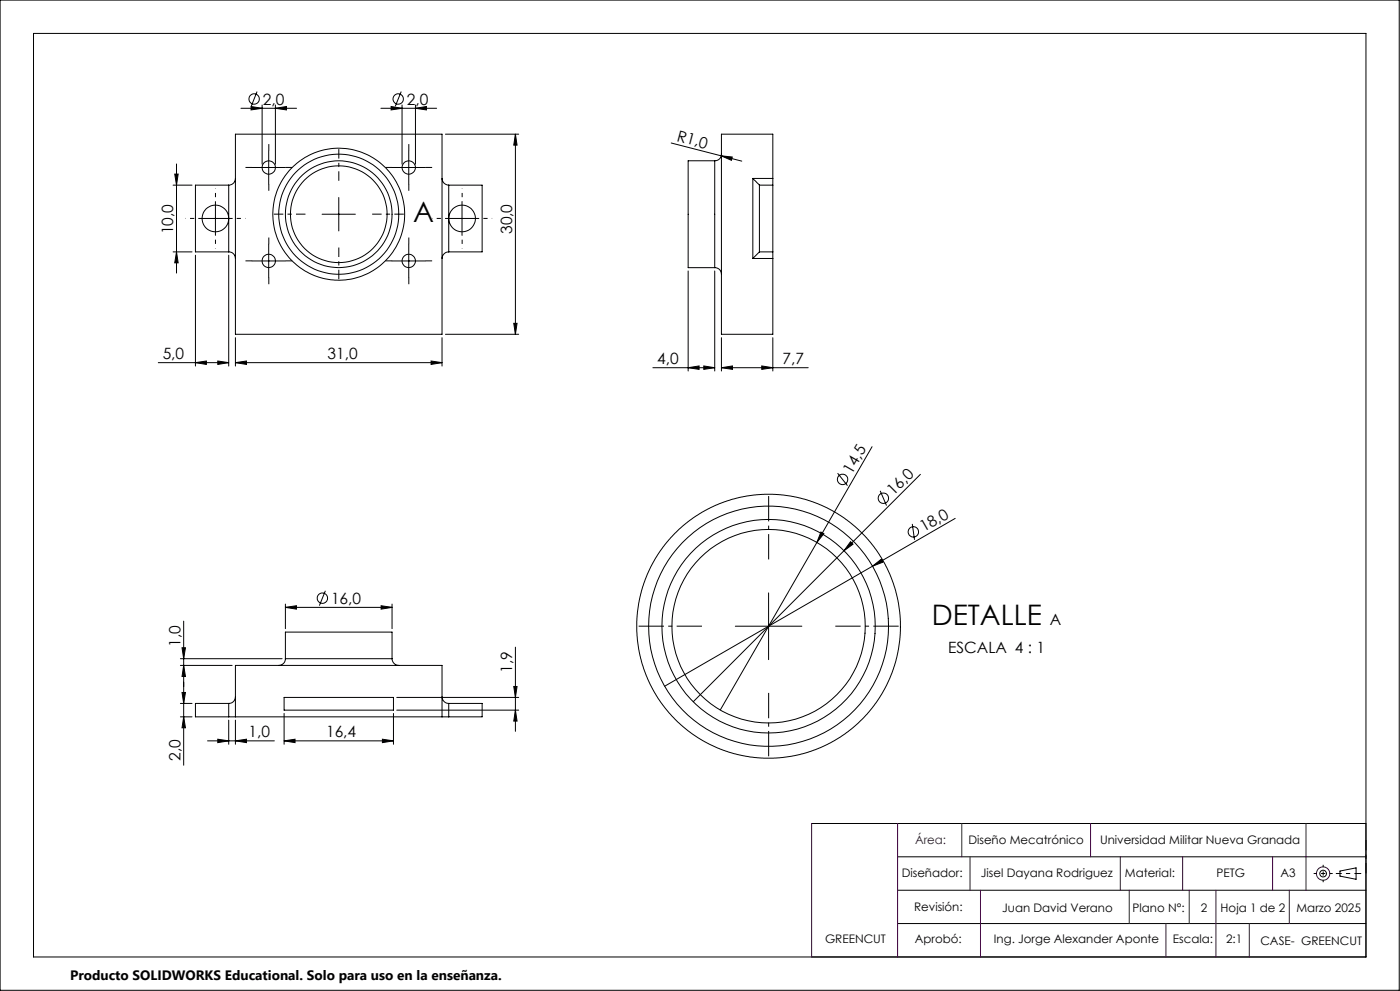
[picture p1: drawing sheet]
<svg xmlns="http://www.w3.org/2000/svg" width="420mm" height="297mm" viewBox="0 0 420 297" stroke-linecap="round" stroke-linejoin="round" font-family="sans-serif">
<g fill="none" stroke="#000" stroke-width=".3">
<path d="M0 0h419.8v296.8h-419.8zM10.1 10h399.7v276.8h-399.7zM72.3 32.5h16.7M75.3 31.9l3.3 .6-3.3 .4zM77.1 27.4l-1.7 4.5M78.6 31.5v17.7M82.6 32.5l3.3-.6v1zM82.6 31.5v17.7M114.3 32.5h16.7M117.3 31.9l3.3 .6-3.3 .4zM120.4 27.4l-1.8 4.5M120.6 31.5v17.7"/>
<path d="M124.6 32.5l3.3-.6v1zM124.6 31.5v17.7M51.9 55.5h5.7M52.4 52.2h1l-.4 3.3zM53 49.1v32.7M68.6 55.5v20M68.6 55.5h-10v20h10M70.6 53.5a1.97 1.97 0 0 1-2 2M70.6 40.2h62v60h-62zM75.6 50.2h10M80.6 45.2v10M101.6 59.2v10"/>
<path d="M117.6 50.2h10M122.6 45.2v10M132.6 53.5a2.03 2.03 0 0 0 2 2M133.6 40.2h22M134.6 55.5v20M134.6 55.5h10v20h-10M154.6 40.2l.5 3.3h-1zM154.6 40.2v60M201.4 42.9l21.1 5.4M214.4 48.2h-8v32h8M214.4 48.2v32M216.4 46.7l3.3 .4-.3 .9z"/>
<path d="M216.4 46.2a1.93 1.93 0 0 1-2 2M225.8 53.5l2 2M225.8 53.5h6M225.8 53.5v24M227.8 55.5h4M227.8 55.5v20M231.8 53.5v2M231.8 53.5v-13.3h-15.4v60h15.4v-22.7M231.8 55.5v20M51.9 75.5h5.7M53 75.5l.4 3.3h-1zM58.6 76.5v33.2"/>
<path d="M59.6 65.5h10M64.6 60.5v10M68.6 75.5a1.97 1.97 0 0 1 2 2M68.6 76.5v33.2M75.6 78.2h10M80.6 73.2v10M96.6 64.2h10M117.6 78.2h10M122.6 73.2v10M133.6 65.5h10M134.6 75.5a2.02 2.02 0 0 0-2 2M138.6 60.5v10"/>
<path d="M225.8 77.5h6M227.8 75.5l-2 2M227.8 75.5h4M231.8 75.5v2M154.1 96.9h1l-.5 3.3zM206.4 81.2v30M214.4 80.2a1.93 1.93 0 0 1 2 2M214.4 81.2v30M47.5 108.7h21.1M58.6 108.7l3.3-.5v1zM65.3 108.2l3.3 .5-3.3 .5zM70.6 108.7l3.3-.5v1z"/>
<path d="M70.6 101.2v8.5M70.6 108.7h62M129.3 108.2l3.3 .5-3.3 .5zM132.6 101.2v8.5M133.6 100.2h22M195.9 110.2h18.5M206.4 110.2l3.3-.5v1zM211.1 109.7l3.3 .5-3.3 .5zM216.4 110.2l3.3-.5v1zM216.4 101.2v10M216.4 110.2h26.1M228.5 109.7l3.3 .5-3.3 .5z"/>
<path d="M231.8 101.2v10M261.6 133.9l-16.5 28.7M246.3 159.5l.9 .4-2.1 2.7zM251.3 141.8l2.9 3.8M264.1 147.1l1.9 4.4M273.7 157l.7 4.8M276.1 142.2l-68.1 68.1M286.6 155.4l-24.8 14.3M97.6 177.1l-1.8 4.4M230.6 177.7v20M245.1 162.6l-29 50.2M255.2 162.3l.7 .8-2.7 2z"/>
<path d="M261.8 169.7l2.6-2.1 .5 .9zM261.8 169.7l-62.4 36M54.1 199.4h15.5M54.1 197.4h30.5M54.6 194.1h1l-.5 3.3zM55.1 199.4l.5 3.3h-1zM55.1 186.2v43.1M85.6 197.4a1.99 1.99 0 0 1-2 2M85.6 197.4v-8h32v8M85.6 197.4h32M85.6 182l3.3-.5v1.1zM85.6 181v7.4"/>
<path d="M85.6 182h32M114.3 181.5l3.3 .5-3.3 .6zM117.6 197.4a2.05 2.05 0 0 0 2 2M117.6 181v7.4M154.6 194v25.2M220.6 187.7h20M54.1 214.8h3.5M54.1 210.8h3.5M54.6 207.5h1l-.5 3.3zM55.1 214.8l.5 3.3h-1zM68.6 214.8h2M68.6 210.8v4"/>
<path d="M68.6 215.8v7.3M68.6 210.8h-10v4h10M70.6 208.8a1.97 1.97 0 0 1-2 2M70.6 214.8v-15.4h62v15.4M70.6 215.8v7.3M70.6 214.8h62M85.2 209h32.8v3.8h-32.8zM85.2 213.8v9.3M118 213.8v9.3M119 212.8h36.6M119 209h36.6M132.6 208.8a2.03 2.03 0 0 0 2 2"/>
<path d="M132.6 214.8h2M134.6 210.8v4M134.6 210.8h10v4h-10M154.1 205.7h1l-.5 3.3zM154.6 212.8l.5 3.3h-1zM62.3 222h20M65.3 221.5l3.3 .5-3.3 .6zM70.6 222l3.3-.5v1.1zM85.2 222l3.3-.5v1.1zM85.2 222h32.8M114.7 221.5l3.3 .5-3.3 .6zM243.5 246.8h166.3"/>
<path d="M269.3 256.8h140.5M269.3 266.8h140.5M269.3 276.8h140.5M400.9 261.8h1.1M402 261.1l4.8-1v3.4l-4.8-.9zM406.8 261.8h1.5"/>
<circle cx="76.2" cy="29.7" r="1.56"/>
<circle cx="119.4" cy="29.7" r="1.56"/>
<circle cx="80.6" cy="50.2" r="1.99"/>
<circle cx="122.6" cy="50.2" r="2"/>
<circle cx="64.6" cy="65.5" r="4"/>
<circle cx="80.6" cy="78.2" r="2"/>
<circle cx="101.6" cy="64.2" r="19.8"/>
<circle cx="101.6" cy="64.2" r="16"/>
<circle cx="101.6" cy="64.2" r="14.5"/>
<circle cx="101.6" cy="64.2" r="18"/>
<circle cx="122.6" cy="78.2" r="2.01"/>
<circle cx="138.6" cy="65.5" r="4"/>
<circle cx="252.8" cy="143.7" r="1.56"/>
<circle cx="265" cy="149.3" r="1.55"/>
<circle cx="274" cy="159.4" r="1.55"/>
<circle cx="96.7" cy="179.3" r="1.55"/>
<circle cx="230.6" cy="187.7" r="36"/>
<circle cx="230.6" cy="187.7" r="39.6"/>
<circle cx="230.6" cy="187.7" r="29"/>
<circle cx="230.6" cy="187.7" r="32"/>
<circle cx="396.9" cy="261.8" r="1.01"/>
</g>
<g fill="none" stroke="#400040" stroke-width=".3">
<path d="M243.5 246.8v40M269.3 246.8v40M288.5 246.8v10M291 256.8v10M327.2 246.8v10M336.1 256.8v10M354.8 256.8v10M381.8 256.8v10M391.8 246.8v20M294.1 266.8v20M338.8 266.8v10M349.8 276.8v10"/>
<path d="M356.8 266.8v10M364.8 266.8v20M374.8 276.8v10M386.8 266.8v10"/>
<circle cx="396.9" cy="261.8" r="2"/>
</g>
<path d="M230.6 167.7v-19M210.6 187.7h-19M250.6 187.7h19M230.6 207.7v19" fill="none" stroke="#000" stroke-width=".3" stroke-dasharray="15.2 1.3 1.3 1.3" stroke-dashoffset="7.6" stroke-linecap="butt"/>
<path d="M101.6 54.2v-9.5M91.6 64.2h-9.5M101.6 74.2v9.5M111.6 64.2h9.5" fill="none" stroke="#000" stroke-width=".3" stroke-dasharray="15.2 1.3 1.3 1.3" stroke-dashoffset="12.4" stroke-linecap="butt"/>
<g fill="none" stroke="#000" stroke-width=".3" stroke-dasharray="15.2 1.3 1.3 1.3" stroke-linecap="butt">
<path d="M75.6 50.2h-2M80.6 45.2v-2M80.6 55.2v2M85.6 50.2h2M117.6 50.2h-2M122.6 45.2v-2M122.6 55.2v2M127.6 50.2h2M75.6 78.2h-2M80.6 73.2v-2M85.6 78.2h2M117.6 78.2h-2"/>
<path d="M122.6 73.2v-2M127.6 78.2h2M80.6 83.2v2M122.6 83.2v2"/>
</g>
<path d="M59.6 65.5h-4M64.6 60.5v-4M64.6 70.5v4M69.6 65.5h4M133.6 65.5h-4M138.6 60.5v-4M138.6 70.5v4M143.6 65.5h4" fill="none" stroke="#000" stroke-width=".3" stroke-dasharray="15.2 1.3 1.3 1.3" stroke-dashoffset="15.1" stroke-linecap="butt"/>
<path d="M409.8 251.8v9.9" fill="none" stroke="#000" stroke-width=".3" stroke-dasharray="15.2 1.3 1.3 1.3" stroke-dashoffset="12.2" stroke-linecap="butt"/>
<path d="M394.1 261.8h5.7" fill="none" stroke="#000" stroke-width=".3" stroke-dasharray="15.2 1.3 1.3 1.3" stroke-dashoffset="14.3" stroke-linecap="butt"/>
<path d="M397 259.2v5.2" fill="none" stroke="#000" stroke-width=".3" stroke-dasharray="15.2 1.3 1.3 1.3" stroke-dashoffset="14.5" stroke-linecap="butt"/>
<path d="M406.9 261.8h-4.9" fill="none" stroke="#000" stroke-width=".3" stroke-dasharray="15.2 1.3 1.3 1.3" stroke-dashoffset="14.7" stroke-linecap="butt"/>
<g fill="#000">
<path d="M216.4 46.7l3.3 .4-.3 .9zM246.3 159.5l.9 .4-2.1 2.7zM255.2 162.3l.7 .8-2.7 2zM261.8 169.7l2.6-2.1 .5 .9z"/>
<path d="M70.6 108.7l3.3-.5v1zM129.3 108.2l3.3 .5-3.3 .5zM58.6 108.7l3.3-.5v1zM65.3 108.2l3.3 .5-3.3 .5zM75.3 31.9l3.3 .6-3.3 .4zM82.6 32.5l3.3-.6v1zM117.3 31.9l3.3 .6-3.3 .4zM124.6 32.5l3.3-.6v1zM65.3 221.5l3.3 .5-3.3 .6zM70.6 222l3.3-.5v1.1zM216.4 110.2l3.3-.5v1zM228.5 109.7l3.3 .5-3.3 .5zM206.4 110.2l3.3-.5v1zM211.1 109.7l3.3 .5-3.3 .5z"/>
<path d="M154.1 96.9h1l-.5 3.3zM154.6 40.2l.5 3.3h-1zM53 75.5l.4 3.3h-1zM52.4 52.2h1l-.4 3.3zM55.1 214.8l.5 3.3h-1zM54.6 207.5h1l-.5 3.3zM55.1 199.4l.5 3.3h-1zM54.6 194.1h1l-.5 3.3z"/>
<path d="M114.3 181.5l3.3 .5-3.3 .6zM85.6 182l3.3-.5v1.1zM114.7 221.5l3.3 .5-3.3 .6zM85.2 222l3.3-.5v1.1z"/>
<path d="M154.1 205.7h1l-.5 3.3zM154.6 212.8l.5 3.3h-1z"/>
</g>
<g font-size="8.5">
<text x="124" y="66.6">A</text>
<text x="279.6" y="187.4">DETALLE</text>
</g>
<g font-size="4.7">
<text x="78.8" y="31.4">2,0</text>
<text x="122" y="31.4">2,0</text>
<text x="202.9" y="42.2" transform="rotate(15 202.9 42.2)">R1,0</text>
<text x="52" y="70.2" transform="rotate(-90 52 70.2)">10,0</text>
<text x="153.6" y="70.2" transform="rotate(-90 153.6 70.2)">30,0</text>
<text x="48.8" y="107.7">5,0</text>
<text x="98.2" y="107.7">31,0</text>
<text x="197.2" y="109.2">4,0</text>
<text x="234.7" y="109.2">7,7</text>
<text x="255.6" y="142.3" transform="rotate(-60 255.6 142.3)">14,5</text>
<text x="268.1" y="148.7" transform="rotate(-45 268.1 148.7)">16,0</text>
<text x="277.1" y="159.6" transform="rotate(-30 277.1 159.6)">18,0</text>
<text x="99.3" y="181">16,0</text>
<text x="315" y="187.4">A</text>
<text x="54.1" y="193.9" transform="rotate(-90 54.1 193.9)">1,0</text>
<text x="284.5" y="195.6">ESCALA 4 : 1</text>
<text x="153.6" y="201.7" transform="rotate(-90 153.6 201.7)">1,9</text>
<text x="74.6" y="221">1,0</text>
<text x="97.8" y="221">16,4</text>
<text x="54.1" y="228" transform="rotate(-90 54.1 228)">2,0</text>
</g>
<text font-size="4.1" x="21" y="293.7">Producto SOLIDWORKS Educational. Solo para uso en la enseñanza.</text>
<text font-size="3.5" fill="#400040" x="274.5" y="252.9">Área:</text>
<g font-size="3.5">
<text x="290.5" y="252.9">Diseño Mecatrónico</text>
<text x="330" y="252.9">Universidad Militar Nueva Granada</text>
<text x="270.5" y="262.8">Diseñador:</text>
<text x="294.3" y="262.8">Jisel Dayana Rodriguez</text>
<text x="337.5" y="262.8">Material:</text>
<text x="365" y="262.8">PETG</text>
<text x="384.1" y="262.8">A3</text>
<text x="274.2" y="273">Revisión:</text>
<text x="300.7" y="273.3">Juan David Verano</text>
<text x="339.8" y="273.3">Plano N°:</text>
<text x="360.2" y="273.3">2</text>
<text x="366.2" y="273.3">Hoja 1 de 2</text>
<text x="388.9" y="273.3">Marzo 2025</text>
<text x="247.5" y="282.7">GREENCUT</text>
<text x="274.5" y="282.7">Aprobó:</text>
<text x="298.2" y="282.7">Ing. Jorge Alexander Aponte</text>
<text x="351.9" y="282.7">Escala:</text>
<text x="367.8" y="282.7">2:1</text>
<text x="378.1" y="283.3">CASE- GREENCUT</text>
</g>
</svg>
